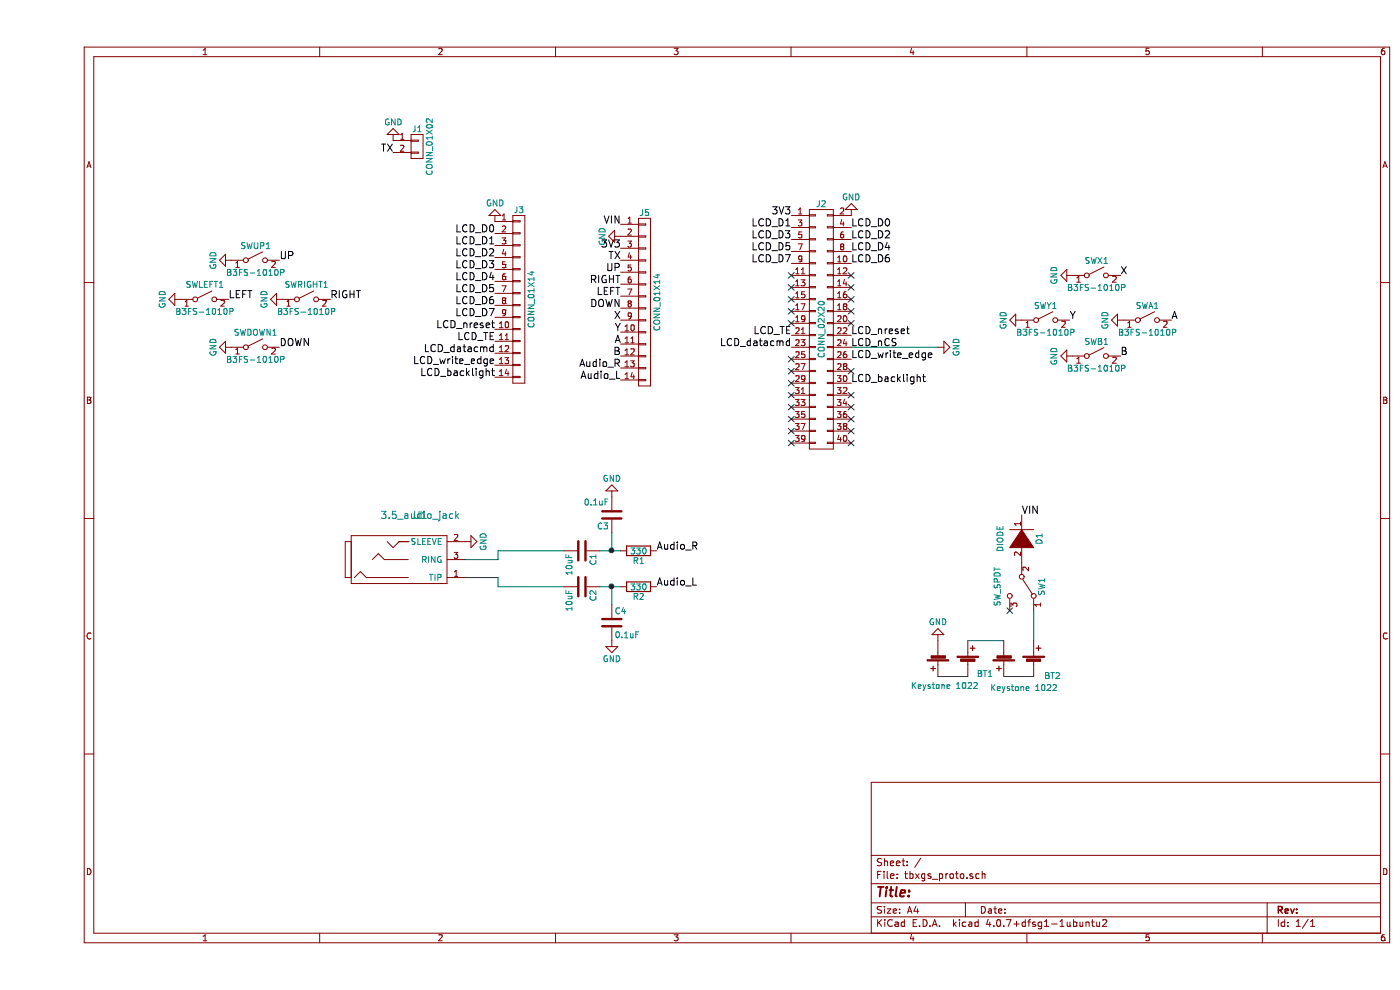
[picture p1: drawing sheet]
EESchema Schematic File Version 2
LIBS:power
LIBS:device
LIBS:transistors
LIBS:conn
LIBS:linear
LIBS:regul
LIBS:74xx
LIBS:cmos4000
LIBS:adc-dac
LIBS:memory
LIBS:xilinx
LIBS:microcontrollers
LIBS:dsp
LIBS:microchip
LIBS:analog_switches
LIBS:motorola
LIBS:texas
LIBS:intel
LIBS:audio
LIBS:interface
LIBS:digital-audio
LIBS:philips
LIBS:display
LIBS:cypress
LIBS:siliconi
LIBS:opto
LIBS:atmel
LIBS:contrib
LIBS:valves
LIBS:74xgxx
LIBS:ac-dc
LIBS:actel
LIBS:allegro
LIBS:Altera
LIBS:analog_devices
LIBS:battery_management
LIBS:bbd
LIBS:bosch
LIBS:brooktre
LIBS:cmos_ieee
LIBS:dc-dc
LIBS:diode
LIBS:elec-unifil
LIBS:ESD_Protection
LIBS:ftdi
LIBS:gennum
LIBS:graphic
LIBS:hc11
LIBS:ir
LIBS:Lattice
LIBS:leds
LIBS:logo
LIBS:maxim
LIBS:mechanical
LIBS:microchip_dspic33dsc
LIBS:microchip_pic10mcu
LIBS:microchip_pic12mcu
LIBS:microchip_pic16mcu
LIBS:microchip_pic18mcu
LIBS:microchip_pic24mcu
LIBS:microchip_pic32mcu
LIBS:modules
LIBS:motor_drivers
LIBS:motors
LIBS:msp430
LIBS:nordicsemi
LIBS:nxp
LIBS:nxp_armmcu
LIBS:onsemi
LIBS:Oscillators
LIBS:powerint
LIBS:Power_Management
LIBS:pspice
LIBS:references
LIBS:relays
LIBS:rfcom
LIBS:sensors
LIBS:silabs
LIBS:stm8
LIBS:stm32
LIBS:supertex
LIBS:switches
LIBS:transf
LIBS:triac_thyristor
LIBS:ttl_ieee
LIBS:video
LIBS:wiznet
LIBS:Worldsemi
LIBS:Xicor
LIBS:zetex
LIBS:Zilog
LIBS:nugget-cache
LIBS:double_battery_cell
LIBS:tbxgs_proto-cache
EELAYER 25 0
EELAYER END
$Descr A4 11693 8268
encoding utf-8
Sheet 1 1
Title ""
Date ""
Rev ""
Comp ""
Comment1 ""
Comment2 ""
Comment3 ""
Comment4 ""
$EndDescr
$Comp
L CONN_02X20 J2
U 1 1
P 6550 2750
F 0 "J2" H 6550 3800 50  0000 C CNN
F 1 "CONN_02X20" V 6550 2750 50  0000 C CNN
F 2 "Pin_Headers:Pin_Header_Straight_2x20_Pitch2.54mm" H 6550 1800 50  0001 C CNN
F 3 "" H 6550 1800 50  0001 C CNN
	1    6550 2750
	1    0    0    -1  
$EndComp
$Comp
L SW_SPST SWX1
U 1 1
P 8850 2300
F 0 "SWX1" H 8850 2425 50  0000 C CNN
F 1 "B3FS-1010P" H 8850 2200 50  0000 C CNN
F 2 "Buttons_Switches_SMD:SW_SPST_B3S-1000" H 8850 2300 50  0001 C CNN
F 3 "" H 8850 2300 50  0001 C CNN
	1    8850 2300
	1    0    0    -1  
$EndComp
$Comp
L SW_SPST SWB1
U 1 1
P 8850 2975
F 0 "SWB1" H 8850 3100 50  0000 C CNN
F 1 "B3FS-1010P" H 8850 2875 50  0000 C CNN
F 2 "Buttons_Switches_SMD:SW_SPST_B3S-1000" H 8850 2975 50  0001 C CNN
F 3 "" H 8850 2975 50  0001 C CNN
	1    8850 2975
	1    0    0    -1  
$EndComp
$Comp
L SW_SPST SWA1
U 1 1
P 9275 2675
F 0 "SWA1" H 9275 2800 50  0000 C CNN
F 1 "B3FS-1010P" H 9275 2575 50  0000 C CNN
F 2 "Buttons_Switches_SMD:SW_SPST_B3S-1000" H 9275 2675 50  0001 C CNN
F 3 "" H 9275 2675 50  0001 C CNN
	1    9275 2675
	1    0    0    -1  
$EndComp
$Comp
L SW_SPST SWY1
U 1 1
P 8425 2675
F 0 "SWY1" H 8425 2800 50  0000 C CNN
F 1 "B3FS-1010P" H 8425 2575 50  0000 C CNN
F 2 "Buttons_Switches_SMD:SW_SPST_B3S-1000" H 8425 2675 50  0001 C CNN
F 3 "" H 8425 2675 50  0001 C CNN
	1    8425 2675
	1    0    0    -1  
$EndComp
$Comp
L SW_SPST SWUP1
U 1 1
P 1825 2175
F 0 "SWUP1" H 1825 2300 50  0000 C CNN
F 1 "B3FS-1010P" H 1825 2075 50  0000 C CNN
F 2 "Buttons_Switches_SMD:SW_SPST_B3S-1000" H 1825 2175 50  0001 C CNN
F 3 "" H 1825 2175 50  0001 C CNN
	1    1825 2175
	1    0    0    -1  
$EndComp
$Comp
L SW_SPST SWRIGHT1
U 1 1
P 2250 2500
F 0 "SWRIGHT1" H 2250 2625 50  0000 C CNN
F 1 "B3FS-1010P" H 2250 2400 50  0000 C CNN
F 2 "Buttons_Switches_SMD:SW_SPST_B3S-1000" H 2250 2500 50  0001 C CNN
F 3 "" H 2250 2500 50  0001 C CNN
	1    2250 2500
	1    0    0    -1  
$EndComp
$Comp
L SW_SPST SWDOWN1
U 1 1
P 1825 2900
F 0 "SWDOWN1" H 1825 3025 50  0000 C CNN
F 1 "B3FS-1010P" H 1825 2800 50  0000 C CNN
F 2 "Buttons_Switches_SMD:SW_SPST_B3S-1000" H 1825 2900 50  0001 C CNN
F 3 "" H 1825 2900 50  0001 C CNN
	1    1825 2900
	1    0    0    -1  
$EndComp
$Comp
L SW_SPST SWLEFT1
U 1 1
P 1400 2500
F 0 "SWLEFT1" H 1400 2625 50  0000 C CNN
F 1 "B3FS-1010P" H 1400 2400 50  0000 C CNN
F 2 "Buttons_Switches_SMD:SW_SPST_B3S-1000" H 1400 2500 50  0001 C CNN
F 3 "" H 1400 2500 50  0001 C CNN
	1    1400 2500
	1    0    0    -1  
$EndComp
$Comp
L CONN_01X14 J3
U 1 1
P 4025 2500
F 0 "J3" H 4025 3250 50  0000 C CNN
F 1 "CONN_01X14" V 4125 2500 50  0000 C CNN
F 2 "Pin_Headers:Pin_Header_Straight_1x14_Pitch2.54mm" H 4025 2500 50  0001 C CNN
F 3 "" H 4025 2500 50  0001 C CNN
	1    4025 2500
	1    0    0    -1  
$EndComp
$Comp
L CONN_01X14 J5
U 1 1
P 5075 2525
F 0 "J5" H 5075 3275 50  0000 C CNN
F 1 "CONN_01X14" V 5175 2525 50  0000 C CNN
F 2 "Pin_Headers:Pin_Header_Straight_1x14_Pitch2.54mm" H 5075 2525 50  0001 C CNN
F 3 "" H 5075 2525 50  0001 C CNN
	1    5075 2525
	1    0    0    -1  
$EndComp
$Comp
L GND #PWR01
U 1 1
P 3825 1850
F 0 "#PWR01" H 3825 1600 50  0001 C CNN
F 1 "GND" H 3825 1700 50  0000 C CNN
F 2 "" H 3825 1850 50  0001 C CNN
F 3 "" H 3825 1850 50  0001 C CNN
	1    3825 1850
	-1   0    0    1   
$EndComp
$Comp
L GND #PWR02
U 1 1
P 4875 1975
F 0 "#PWR02" H 4875 1725 50  0001 C CNN
F 1 "GND" H 4875 1825 50  0000 C CNN
F 2 "" H 4875 1975 50  0001 C CNN
F 3 "" H 4875 1975 50  0001 C CNN
	1    4875 1975
	0    1    1    0   
$EndComp
$Comp
L GND #PWR03
U 1 1
P 1200 2500
F 0 "#PWR03" H 1200 2250 50  0001 C CNN
F 1 "GND" H 1200 2350 50  0000 C CNN
F 2 "" H 1200 2500 50  0001 C CNN
F 3 "" H 1200 2500 50  0001 C CNN
	1    1200 2500
	0    1    1    0   
$EndComp
$Comp
L GND #PWR04
U 1 1
P 1625 2175
F 0 "#PWR04" H 1625 1925 50  0001 C CNN
F 1 "GND" H 1625 2025 50  0000 C CNN
F 2 "" H 1625 2175 50  0001 C CNN
F 3 "" H 1625 2175 50  0001 C CNN
	1    1625 2175
	0    1    1    0   
$EndComp
$Comp
L GND #PWR05
U 1 1
P 2050 2500
F 0 "#PWR05" H 2050 2250 50  0001 C CNN
F 1 "GND" H 2050 2350 50  0000 C CNN
F 2 "" H 2050 2500 50  0001 C CNN
F 3 "" H 2050 2500 50  0001 C CNN
	1    2050 2500
	0    1    1    0   
$EndComp
$Comp
L GND #PWR06
U 1 1
P 1625 2900
F 0 "#PWR06" H 1625 2650 50  0001 C CNN
F 1 "GND" H 1625 2750 50  0000 C CNN
F 2 "" H 1625 2900 50  0001 C CNN
F 3 "" H 1625 2900 50  0001 C CNN
	1    1625 2900
	0    1    1    0   
$EndComp
$Comp
L GND #PWR07
U 1 1
P 8650 2300
F 0 "#PWR07" H 8650 2050 50  0001 C CNN
F 1 "GND" H 8650 2150 50  0000 C CNN
F 2 "" H 8650 2300 50  0001 C CNN
F 3 "" H 8650 2300 50  0001 C CNN
	1    8650 2300
	0    1    1    0   
$EndComp
$Comp
L GND #PWR08
U 1 1
P 8225 2675
F 0 "#PWR08" H 8225 2425 50  0001 C CNN
F 1 "GND" H 8225 2525 50  0000 C CNN
F 2 "" H 8225 2675 50  0001 C CNN
F 3 "" H 8225 2675 50  0001 C CNN
	1    8225 2675
	0    1    1    0   
$EndComp
$Comp
L GND #PWR09
U 1 1
P 8650 2975
F 0 "#PWR09" H 8650 2725 50  0001 C CNN
F 1 "GND" H 8650 2825 50  0000 C CNN
F 2 "" H 8650 2975 50  0001 C CNN
F 3 "" H 8650 2975 50  0001 C CNN
	1    8650 2975
	0    1    1    0   
$EndComp
$Comp
L GND #PWR010
U 1 1
P 9075 2675
F 0 "#PWR010" H 9075 2425 50  0001 C CNN
F 1 "GND" H 9075 2525 50  0000 C CNN
F 2 "" H 9075 2675 50  0001 C CNN
F 3 "" H 9075 2675 50  0001 C CNN
	1    9075 2675
	0    1    1    0   
$EndComp
Text Label 2025 2175 0    60   ~ 0
UP
Text Label 2450 2500 0    60   ~ 0
RIGHT
Text Label 1600 2500 0    60   ~ 0
LEFT
Text Label 2025 2900 0    60   ~ 0
DOWN
Text Label 9050 2300 0    60   ~ 0
X
Text Label 9475 2675 0    60   ~ 0
A
Text Label 9050 2975 0    60   ~ 0
B
Text Label 8625 2675 0    60   ~ 0
Y
$Comp
L GND #PWR011
U 1 1
P 6800 1800
F 0 "#PWR011" H 6800 1550 50  0001 C CNN
F 1 "GND" H 6800 1650 50  0000 C CNN
F 2 "" H 6800 1800 50  0001 C CNN
F 3 "" H 6800 1800 50  0001 C CNN
	1    6800 1800
	-1   0    0    1   
$EndComp
Text Label 6300 1800 2    60   ~ 0
3V3
Text Label 6800 1900 0    60   ~ 0
LCD_D0
Text Label 6300 1900 2    60   ~ 0
LCD_D1
Text Label 6800 2000 0    60   ~ 0
LCD_D2
Text Label 6800 2100 0    60   ~ 0
LCD_D4
Text Label 6800 2200 0    60   ~ 0
LCD_D6
Text Label 6300 2000 2    60   ~ 0
LCD_D3
Text Label 6300 2100 2    60   ~ 0
LCD_D5
Text Label 6300 2200 2    60   ~ 0
LCD_D7
Text Label 6800 2800 0    60   ~ 0
LCD_nreset
Text Label 6300 2800 2    60   ~ 0
LCD_TE
Text Label 6800 2900 0    60   ~ 0
LCD_nCS
Text Label 6300 2900 2    60   ~ 0
LCD_datacmd
Text Label 6800 3000 0    60   ~ 0
LCD_write_edge
Text Label 6800 3200 0    60   ~ 0
LCD_backlight
Text Label 3825 1950 2    60   ~ 0
LCD_D0
Text Label 3825 2050 2    60   ~ 0
LCD_D1
Text Label 3825 2250 2    60   ~ 0
LCD_D3
Text Label 3825 2450 2    60   ~ 0
LCD_D5
Text Label 3825 2650 2    60   ~ 0
LCD_D7
Text Label 3825 2150 2    60   ~ 0
LCD_D2
Text Label 3825 2350 2    60   ~ 0
LCD_D4
Text Label 3825 2550 2    60   ~ 0
LCD_D6
Text Label 3825 2750 2    60   ~ 0
LCD_nreset
Text Label 3825 2850 2    60   ~ 0
LCD_TE
Text Label 3825 3050 2    60   ~ 0
LCD_write_edge
Text Label 3825 2950 2    60   ~ 0
LCD_datacmd
Text Label 3825 3150 2    60   ~ 0
LCD_backlight
Text Label 4875 2875 2    60   ~ 0
A
Text Label 4875 2975 2    60   ~ 0
B
Text Label 4875 2675 2    60   ~ 0
X
Text Label 4875 2775 2    60   ~ 0
Y
Text Label 4875 2575 2    60   ~ 0
DOWN
Text Label 4875 2475 2    60   ~ 0
LEFT
Text Label 4875 2375 2    60   ~ 0
RIGHT
Text Label 4875 2275 2    60   ~ 0
UP
Wire Wire Line
	6800 2900 7525 2900
$Comp
L GND #PWR012
U 1 1
P 7525 2900
F 0 "#PWR012" H 7525 2650 50  0001 C CNN
F 1 "GND" H 7525 2750 50  0000 C CNN
F 2 "" H 7525 2900 50  0001 C CNN
F 3 "" H 7525 2900 50  0001 C CNN
	1    7525 2900
	0    -1   -1   0   
$EndComp
Text Label 4875 3175 2    60   ~ 0
Audio_L
Text Label 4875 3075 2    60   ~ 0
Audio_R
Text Label 4875 2175 2    60   ~ 0
TX
Text Label 4875 1875 2    60   ~ 0
VIN
Text Label 4875 2075 2    60   ~ 0
3V3
$Comp
L CONN_01X02 J1
U 1 1
P 3175 1225
F 0 "J1" H 3175 1375 50  0000 C CNN
F 1 "CONN_01X02" V 3275 1225 50  0000 C CNN
F 2 "Pin_Headers:Pin_Header_Straight_1x02_Pitch2.54mm" H 3175 1225 50  0001 C CNN
F 3 "" H 3175 1225 50  0001 C CNN
	1    3175 1225
	1    0    0    -1  
$EndComp
$Comp
L GND #PWR013
U 1 1
P 2975 1175
F 0 "#PWR013" H 2975 925 50  0001 C CNN
F 1 "GND" H 2975 1025 50  0000 C CNN
F 2 "" H 2975 1175 50  0001 C CNN
F 3 "" H 2975 1175 50  0001 C CNN
	1    2975 1175
	-1   0    0    1   
$EndComp
Text Label 2975 1275 2    60   ~ 0
TX
$Comp
L 3.5_audio_jack U1
U 1 1
P 3200 4300
F 0 "U1" H 3200 4300 60  0000 C CNN
F 1 "3.5_audio_jack" H 3200 4300 60  0000 C CNN
F 2 "footprints:SJ-3523-SMT" H 3200 4300 60  0001 C CNN
F 3 "" H 3200 4300 60  0001 C CNN
	1    3200 4300
	1    0    0    -1  
$EndComp
$Comp
L GND #PWR014
U 1 1
P 3575 4525
F 0 "#PWR014" H 3575 4275 50  0001 C CNN
F 1 "GND" H 3575 4375 50  0000 C CNN
F 2 "" H 3575 4525 50  0001 C CNN
F 3 "" H 3575 4525 50  0001 C CNN
	1    3575 4525
	0    -1   -1   0   
$EndComp
$Comp
L R R2
U 1 1
P 5025 4900
F 0 "R2" V 5105 4900 50  0000 C CNN
F 1 "330" V 5025 4900 50  0000 C CNN
F 2 "Resistors_SMD:R_0805_HandSoldering" V 4955 4900 50  0001 C CNN
F 3 "" H 5025 4900 50  0001 C CNN
	1    5025 4900
	0    1    1    0   
$EndComp
$Comp
L C C4
U 1 1
P 4800 5200
F 0 "C4" H 4825 5300 50  0000 L CNN
F 1 "0.1uF" H 4825 5100 50  0000 L CNN
F 2 "Capacitors_SMD:C_0805_HandSoldering" H 4838 5050 50  0001 C CNN
F 3 "" H 4800 5200 50  0001 C CNN
	1    4800 5200
	1    0    0    -1  
$EndComp
$Comp
L C C2
U 1 1
P 4550 4900
F 0 "C2" H 4575 5000 50  0000 L CNN
F 1 "10uF" H 4575 4800 50  0000 L CNN
F 2 "Capacitors_SMD:C_0805_HandSoldering" H 4588 4750 50  0001 C CNN
F 3 "" H 4550 4900 50  0001 C CNN
	1    4550 4900
	0    1    1    0   
$EndComp
Wire Wire Line
	4700 4900 4875 4900
Wire Wire Line
	4800 4900 4800 5050
Connection ~ 4800 4900
$Comp
L GND #PWR015
U 1 1
P 4800 5350
F 0 "#PWR015" H 4800 5100 50  0001 C CNN
F 1 "GND" H 4800 5200 50  0000 C CNN
F 2 "" H 4800 5350 50  0001 C CNN
F 3 "" H 4800 5350 50  0001 C CNN
	1    4800 5350
	1    0    0    -1  
$EndComp
Text Label 5175 4900 0    60   ~ 0
Audio_L
Wire Wire Line
	4400 4900 3850 4900
$Comp
L R R1
U 1 1
P 5025 4600
F 0 "R1" V 5105 4600 50  0000 C CNN
F 1 "330" V 5025 4600 50  0000 C CNN
F 2 "Resistors_SMD:R_0805_HandSoldering" V 4955 4600 50  0001 C CNN
F 3 "" H 5025 4600 50  0001 C CNN
	1    5025 4600
	0    1    1    0   
$EndComp
$Comp
L C C3
U 1 1
P 4800 4300
F 0 "C3" H 4825 4400 50  0000 L CNN
F 1 "0.1uF" H 4825 4200 50  0000 L CNN
F 2 "Capacitors_SMD:C_0805_HandSoldering" H 4838 4150 50  0001 C CNN
F 3 "" H 4800 4300 50  0001 C CNN
	1    4800 4300
	-1   0    0    1   
$EndComp
$Comp
L C C1
U 1 1
P 4550 4600
F 0 "C1" H 4575 4700 50  0000 L CNN
F 1 "10uF" H 4575 4500 50  0000 L CNN
F 2 "Capacitors_SMD:C_0805_HandSoldering" H 4588 4450 50  0001 C CNN
F 3 "" H 4550 4600 50  0001 C CNN
	1    4550 4600
	0    1    1    0   
$EndComp
Wire Wire Line
	4700 4600 4875 4600
$Comp
L GND #PWR016
U 1 1
P 4800 4150
F 0 "#PWR016" H 4800 3900 50  0001 C CNN
F 1 "GND" H 4800 4000 50  0000 C CNN
F 2 "" H 4800 4150 50  0001 C CNN
F 3 "" H 4800 4150 50  0001 C CNN
	1    4800 4150
	-1   0    0    1   
$EndComp
Text Label 5175 4600 0    60   ~ 0
Audio_R
Wire Wire Line
	4400 4600 3850 4600
Wire Wire Line
	4800 4600 4800 4450
Connection ~ 4800 4600
Wire Wire Line
	3575 4675 3850 4675
Wire Wire Line
	3850 4675 3850 4600
Wire Wire Line
	3575 4825 3850 4825
Wire Wire Line
	3850 4825 3850 4900
$Comp
L Double_Battery_Cell BT1
U 1 1
P 7775 5550
F 0 "BT1" H 7850 5475 50  0000 L CNN
F 1 "Keystone 1022" H 7300 5375 50  0000 L CNN
F 2 "microbit_connector:DUAL_AAA_Battery_holder_1022" V 7775 5610 50  0001 C CNN
F 3 "" V 7775 5610 50  0001 C CNN
	1    7775 5550
	1    0    0    -1  
$EndComp
$Comp
L Double_Battery_Cell BT2
U 1 1
P 8075 5450
F 0 "BT2" H 7600 5650 50  0000 L CNN
F 1 "Keystone 1022" H 7625 5750 50  0000 L CNN
F 2 "microbit_connector:DUAL_AAA_Battery_holder_1022" V 8075 5510 50  0001 C CNN
F 3 "" V 8075 5510 50  0001 C CNN
	1    8075 5450
	-1   0    0    1   
$EndComp
$Comp
L GND #PWR017
U 1 1
P 7525 5350
F 0 "#PWR017" H 7525 5100 50  0001 C CNN
F 1 "GND" H 7525 5200 50  0000 C CNN
F 2 "" H 7525 5350 50  0001 C CNN
F 3 "" H 7525 5350 50  0001 C CNN
	1    7525 5350
	-1   0    0    1   
$EndComp
Wire Wire Line
	7525 5650 7775 5650
$Comp
L SW_SPDT SW1
U 1 1
P 8225 4900
F 0 "SW1" H 8225 5070 50  0000 C CNN
F 1 "SW_SPDT" H 8225 4700 50  0000 C CNN
F 2 "Buttons_Switches_SMD:SW_SPDT_PCM12" H 8225 4900 50  0001 C CNN
F 3 "" H 8225 4900 50  0001 C CNN
	1    8225 4900
	0    1    1    0   
$EndComp
Text Label 8225 4300 0    60   ~ 0
VIN
$Comp
L DIODE D1
U 1 1
P 8225 4500
F 0 "D1" H 8225 4650 50  0000 C CNN
F 1 "DIODE" H 8225 4325 50  0000 C CNN
F 2 "Diodes_SMD:SOD-323_HandSoldering" H 8225 4500 50  0001 C CNN
F 3 "" H 8225 4500 50  0001 C CNN
	1    8225 4500
	0    1    1    0   
$EndComp
Wire Wire Line
	8325 5350 8325 5100
Wire Wire Line
	7775 5350 8075 5350
Wire Wire Line
	8075 5650 8325 5650
NoConn ~ 8125 5100
NoConn ~ 6800 3700
NoConn ~ 6800 3600
NoConn ~ 6800 3500
NoConn ~ 6800 3400
NoConn ~ 6800 3300
NoConn ~ 6300 3700
NoConn ~ 6300 3600
NoConn ~ 6300 3500
NoConn ~ 6300 3400
NoConn ~ 6300 3300
NoConn ~ 6300 3200
NoConn ~ 6300 3100
NoConn ~ 6300 3000
NoConn ~ 6800 3100
NoConn ~ 6800 2700
NoConn ~ 6300 2700
NoConn ~ 6300 2600
NoConn ~ 6800 2600
NoConn ~ 6800 2500
NoConn ~ 6300 2500
NoConn ~ 6300 2400
NoConn ~ 6800 2400
NoConn ~ 6800 2300
NoConn ~ 6300 2300
$EndSCHEMATC
